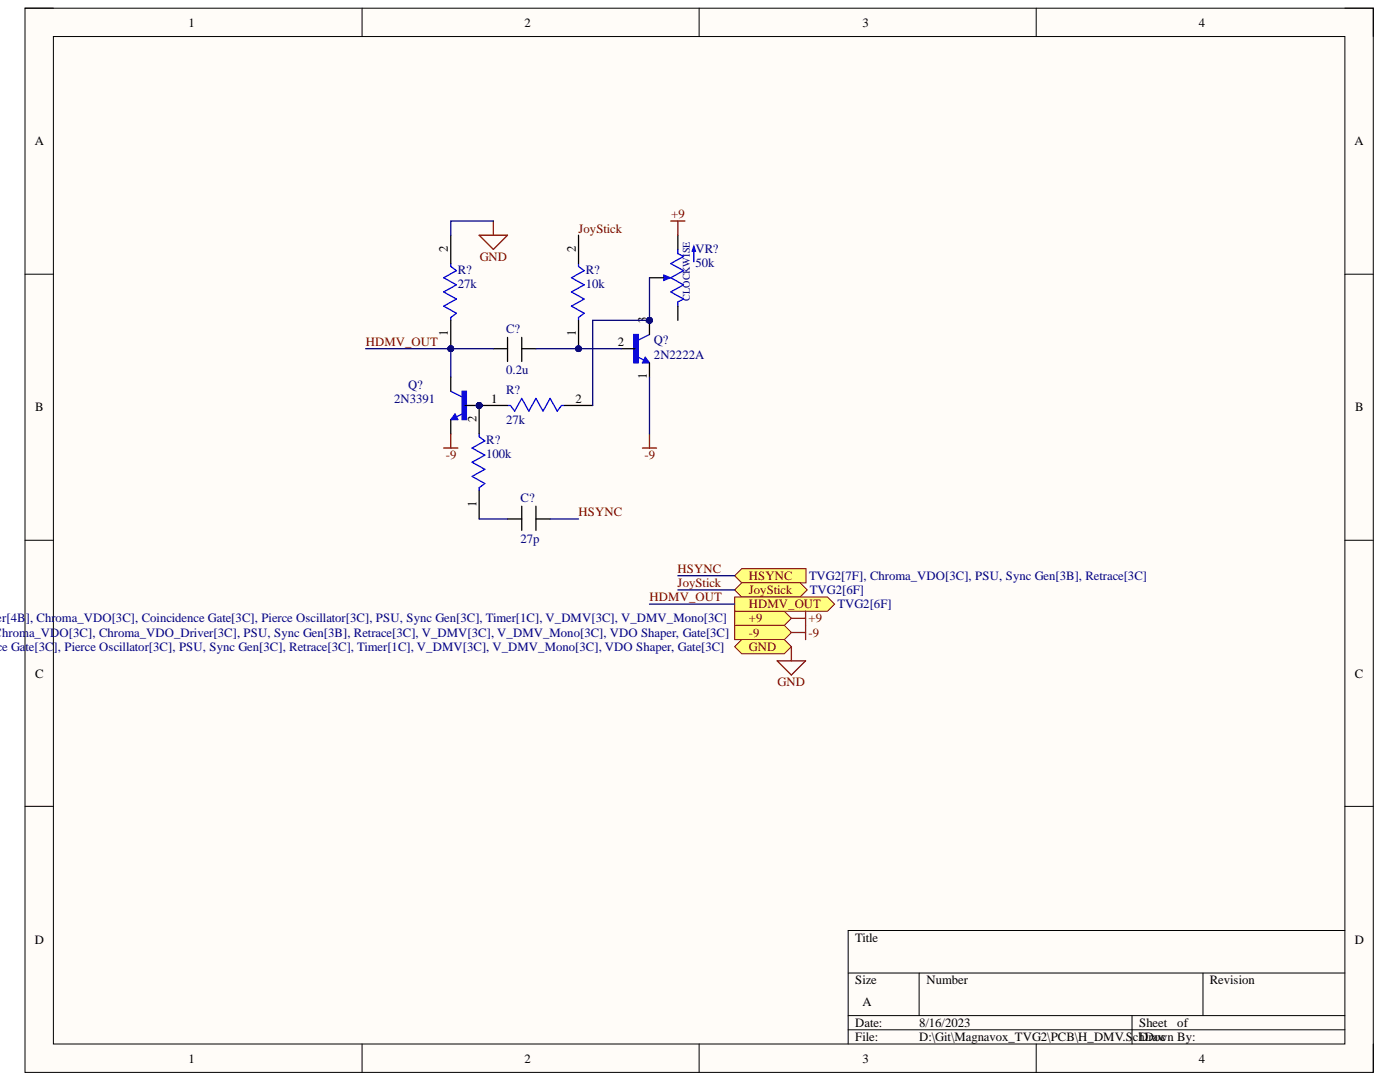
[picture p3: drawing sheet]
<svg xmlns="http://www.w3.org/2000/svg" width="279mm" height="216mm" viewBox="0 0 279 216" stroke-linecap="round" stroke-linejoin="round" font-family="sans-serif">
<path d="M5 1.6h269.1v212.4h-269.1z" fill-rule="evenodd" fill="#fffcf8"/>
<path d="M5 1.6h269.1v212.4h-269.1z" fill="none" stroke="#000" stroke-width=".2"/>
<path d="M10.7 7.3h257.7v201h-257.7z" fill-rule="evenodd" fill="#fffcf8"/>
<g fill="none" stroke="#000" stroke-width=".2">
<path d="M5 1.6h5.7M10.7 7.3h257.7v201h-257.7zM72.3 1.6v5.7M139.5 1.6v5.7M206.8 1.6v5.7M268.4 1.6h5.7v5.7M5 54.7h5.7M268.4 54.7h5.7M5 107.8h5.7M268.4 107.8h5.7M5 160.9h5.7M268.4 160.9h5.7"/>
<path d="M169.3 194.2h99.1M183.4 194.2v8.5M240.1 194.2v8.5M268.4 185.7h-99.1v22.6M72.3 208.3v5.7M139.5 208.3v5.7M169.3 202.7h99.1M169.3 205.5h99.1M206.8 208.3v5.7M225.9 202.7v5.6M274.1 208.3v5.7"/>
</g>
<path d="M126.5 66.7h.8v5.7h-.8z" fill-rule="evenodd" fill="#00f"/>
<path d="M135.3 49.8v.8l1.1 .6-2.5 1.4 2.5 1.4-2.5 1.4 2.5 1.4-2.5 1.5 2.5 1.4-1.1 .5v.9M138.5 50.1v2.1M126.5 66.7h.8v5.7h-.8zM127.1 71.2l1.4 .7M129.6 66.7l-2.3 1.2" fill="none" stroke="#00f" stroke-width=".25"/>
<path d="M124 69.6h2.8" fill="none" stroke="#000" stroke-width=".25"/>
<path d="M132.5 54.9l1.4 .5-1.4 .6z" fill="#00f"/>
<path d="M132.5 54.9l1.4 .5-1.4 .6z" fill="none" stroke="#00f" stroke-width=".2"/>
<path d="M138.5 49.1l.3 1h-.7z" fill="#00f"/>
<path d="M138.5 49.1l.3 1h-.7z" fill="none" stroke="#00f" stroke-width=".2"/>
<path d="M129.6 55.4h2.9M135.3 46.9v2.9M135.3 61.1v2.8" fill="none" stroke="#000" stroke-width=".25"/>
<path d="M133.9 44.1h2.8M135.3 44.1v2.8" fill="none" stroke="#800000" stroke-width=".25"/>
<path d="M92.2 78.1h.9v5.6h-.9z" fill-rule="evenodd" fill="#00f"/>
<path d="M90 52.6v.6l1.1 .8-2.6 1.4 2.6 1.4-2.6 1.5 2.6 1.4-2.6 1.4 2.6 1.4M115.5 52.6v.6l1.1 .8-2.6 1.4 2.6 1.4-2.6 1.5 2.6 1.4-2.6 1.4 2.6 1.4M90 78.1l2.2 1.1M92.2 78.1h.9v5.6h-.9zM92.5 82.5l-1.4 .7M95.6 86.6v.5l1.2 .9-2.6 1.4 2.6 1.4-2.6 1.4 2.6 1.4-2.6 1.5 2.6 1.4-1.2 .8v.6M101.3 80.9h.6l.8 1.1 1.4-2.5 1.4 2.5 1.5-2.5 1.4 2.5 1.4-2.5 1.4 2.5 .9-1.1h.5" fill="none" stroke="#00f" stroke-width=".25"/>
<g fill="none" stroke="#000" stroke-width=".25">
<path d="M90 46.9v5.7M115.5 46.9v5.7M90 75.2v2.9M98.5 69.6h2.8M101.3 67.3v4.8M104.1 69.6h2.9M104.1 67.3v4.8M92.8 80.9h8.5M95.6 80.9v5.7M95.6 97.9v5.7M112.6 80.9h5.7M101.3 103.6h2.8"/>
<path d="M104.1 101v4.8M107 103.6h2.8M107 101v4.8"/>
</g>
<path d="M95.6 46.9h5.7l-2.8 2.9zM98.5 44.1v2.8M88.5 89.4h2.9M90 86.6v2.8M128.2 89.4h2.8M129.6 86.6v2.8" fill="none" stroke="#800000" stroke-width=".25"/>
<path d="M146.6 114.9l1.4-1.4h12.9v2.8h-12.9z" fill-rule="evenodd" fill="#ffff80"/>
<path d="M146.6 114.9l1.4-1.4h12.9v2.8h-12.9z" fill="none" stroke="#800000" stroke-width=".2"/>
<path d="M146.6 122h9.9l1.4 1.4-1.4 1.4h-9.9z" fill-rule="evenodd" fill="#ffff80"/>
<path d="M146.6 122h9.9l1.4 1.4-1.4 1.4h-9.9z" fill="none" stroke="#800000" stroke-width=".2"/>
<path d="M146.6 124.8h9.9l1.4 1.4-1.4 1.4h-9.9z" fill-rule="evenodd" fill="#ffff80"/>
<path d="M146.6 124.8h9.9l1.4 1.4-1.4 1.4h-9.9z" fill="none" stroke="#800000" stroke-width=".2"/>
<path d="M146.6 117.7l1.4-1.4h11.7l1.4 1.4-1.4 1.4h-11.7z" fill-rule="evenodd" fill="#ffff80"/>
<path d="M146.6 117.7l1.4-1.4h11.7l1.4 1.4-1.4 1.4h-11.7z" fill="none" stroke="#800000" stroke-width=".2"/>
<path d="M146.6 129l1.4-1.4h8.5l1.4 1.4-1.4 1.5h-8.5z" fill-rule="evenodd" fill="#ffff80"/>
<path d="M146.6 129l1.4-1.4h8.5l1.4 1.4-1.4 1.5h-8.5z" fill="none" stroke="#800000" stroke-width=".2"/>
<path d="M146.6 119.1h18.5l1.5 1.4-1.5 1.5h-18.5z" fill-rule="evenodd" fill="#ffff80"/>
<path d="M146.6 119.1h18.5l1.5 1.4-1.5 1.5h-18.5z" fill="none" stroke="#800000" stroke-width=".2"/>
<path d="M155.1 131.9h5.7l-2.9 2.8zM157.9 123.4h2.9M157.9 126.2h2.9M157.9 129v2.9M160.8 122v5.6" fill="none" stroke="#800000" stroke-width=".25"/>
<path d="M98.5 44.1h-8.5v2.8M129.6 55.4v8.5h-11.3v17M73 69.6h25.5M90 69.6v5.6M107 69.6h17M129.6 75.2v11.4M95.6 103.6h5.7M109.8 103.6h5.7M135.3 114.9h11.3M135.3 117.7h11.3M129.6 120.5h17" fill="none" stroke="#000080" stroke-width=".25"/>
<g font-size="6.7" fill="#000080">
<text x="89.3" y="68.1">PIR?01</text>
<text x="114.7" y="68.1">PIR?01</text>
</g>
<text font-size="3.9" fill="#000080" x="129.1" y="66.2">PIQ?03</text>
<g font-size="3.9">
<text x="129.1" y="74.7">PIQ?01</text>
<text x="89.3" y="85.9">PIQ?01</text>
</g>
<g font-size="2.5">
<text x="37.6" y="5.3">1</text>
<text x="104.7" y="5.3">2</text>
<text x="172.1" y="5.3">3</text>
<text x="239.3" y="5.3">4</text>
<text x="6.9" y="29">A</text>
<text x="270.3" y="29">A</text>
<text x="89.4" y="50.3" transform="rotate(-90 89.4 50.3)">2</text>
<text x="114.9" y="50.3" transform="rotate(-90 114.9 50.3)">2</text>
<text x="129.1" y="64.5" transform="rotate(-90 129.1 64.5)">3</text>
<text x="89.4" y="67.1" transform="rotate(-90 89.4 67.1)">1</text>
<text x="114.9" y="67.1" transform="rotate(-90 114.9 67.1)">1</text>
<text x="123.3" y="69">2</text>
<text x="129.1" y="75.7" transform="rotate(-90 129.1 75.7)">1</text>
<text x="7" y="82.1">B</text>
<text x="98" y="80.3">1</text>
<text x="114.9" y="80.3">2</text>
<text x="270.5" y="82.1">B</text>
<text x="95.1" y="84.3" transform="rotate(-90 95.1 84.3)">2</text>
<text x="95.1" y="101.1" transform="rotate(-90 95.1 101.1)">1</text>
<text x="7" y="135.2">C</text>
<text x="270.4" y="135.2">C</text>
<text x="6.9" y="188.3">D</text>
<text x="170.7" y="187.9">Title</text>
<text x="270.4" y="188.3">D</text>
<text x="170.7" y="196.4">Size</text>
<text x="184.9" y="196.4">Number</text>
<text x="241.5" y="196.4">Revision</text>
<text x="172.1" y="200.7">A</text>
<text x="170.7" y="204.9">Date:</text>
<text x="170.7" y="207.7">File:</text>
<text x="183.4" y="204.9">8/16/2023</text>
<text x="183.4" y="207.7">D:\Git\Magnavox_TVG2\PCB\H_DMV.S</text>
<text x="226.1" y="207.7">chDoc</text>
<text x="227.3" y="204.9">Sheet</text>
<text x="227.3" y="207.7">Drawn By:</text>
<text x="235" y="204.9">of</text>
<text x="37.6" y="212">1</text>
<text x="104.7" y="212">2</text>
<text x="172.1" y="212">3</text>
<text x="239.3" y="212">4</text>
</g>
<g font-size="2.5" fill="#800000">
<text x="115.4" y="46.4">JoyStick</text>
<text x="134" y="43.5">+9</text>
<text x="95.7" y="52">GND</text>
<text x="73" y="69">HDMV_OUT</text>
<text x="89" y="91.6">-9</text>
<text x="128.6" y="91.6">-9</text>
<text x="115.4" y="103">HSYNC</text>
<text x="129.7" y="120">HDMV_OUT</text>
<text x="135.2" y="114.3">HSYNC</text>
<text x="135.2" y="117.2">JoyStick</text>
<text x="149.4" y="115.7">HSYNC</text>
<text x="149.4" y="118.5">JoyStick</text>
<text x="149.4" y="124.2">+9</text>
<text x="149.4" y="121.4">HDMV_OUT</text>
<text x="161.4" y="124.2">+9</text>
<text x="149.4" y="127.1">-9</text>
<text x="149.4" y="129.9">GND</text>
<text x="161.4" y="127.1">-9</text>
<text x="155.2" y="137">GND</text>
</g>
<g font-size="2.5" fill="#000080">
<text x="138.8" y="50.4">VR?</text>
<text x="138.8" y="53.3">50k</text>
<text x="91.3" y="54.6">R?</text>
<text x="91.3" y="57.4">27k</text>
<text x="116.9" y="54.6">R?</text>
<text x="116.9" y="57.4">10k</text>
<text x="101" y="66.5">C?</text>
<text x="130.5" y="68.7">Q?</text>
<text x="130.5" y="71.6">2N2222A</text>
<text x="81.4" y="77.5">Q?</text>
<text x="101" y="74.7">0.2u</text>
<text x="78.7" y="80.3">2N3391</text>
<text x="101" y="78.6">R?</text>
<text x="97" y="88.5">R?</text>
<text x="101" y="84.6">27k</text>
<text x="97" y="91.4">100k</text>
<text x="103.9" y="100.2">C?</text>
<text x="103.9" y="108.4">27p</text>
<text x="161.5" y="115.7">TVG2[7F], Chroma_VDO[3C], PSU, Sync Gen[3B], Retrace[3C]</text>
<text x="161.6" y="118.5">TVG2[6F]</text>
<text x="-.6" y="124.2">er[4B], Chroma_VDO[3C], Coincidence Gate[3C], Pierce Oscillator[3C], PSU, Sync Gen[3C], Timer[1C], V_DMV[3C], V_DMV_Mono[3C]</text>
<text x="167.1" y="121.4">TVG2[6F]</text>
<text x="-.7" y="129.9">ce Ga</text>
<text x=".5" y="127.1">hroma_VDO[3C], Chroma_VDO_Driver[3C], PSU, Sync Gen[3B], Retrace[3C], V_DMV[3C], V_DMV_Mono[3C], VDO Shaper, Gate[3C]</text>
<text x="5.1" y="129.9">te[3C], Pierce Oscillator[3C], PSU, Sync Gen[3C], Retrace[3C], Timer[1C], V_DMV[3C], V_DMV_Mono[3C], VDO Shaper, Gate[3C]</text>
</g>
<text font-size="2" fill="#000080" x="137.7" y="60" transform="rotate(-90 137.7 60)">CLOCKWISE</text>
<text font-size="1.1" fill="#000080" x="92.1" y="81.2">PIQ?02</text>
</svg>
